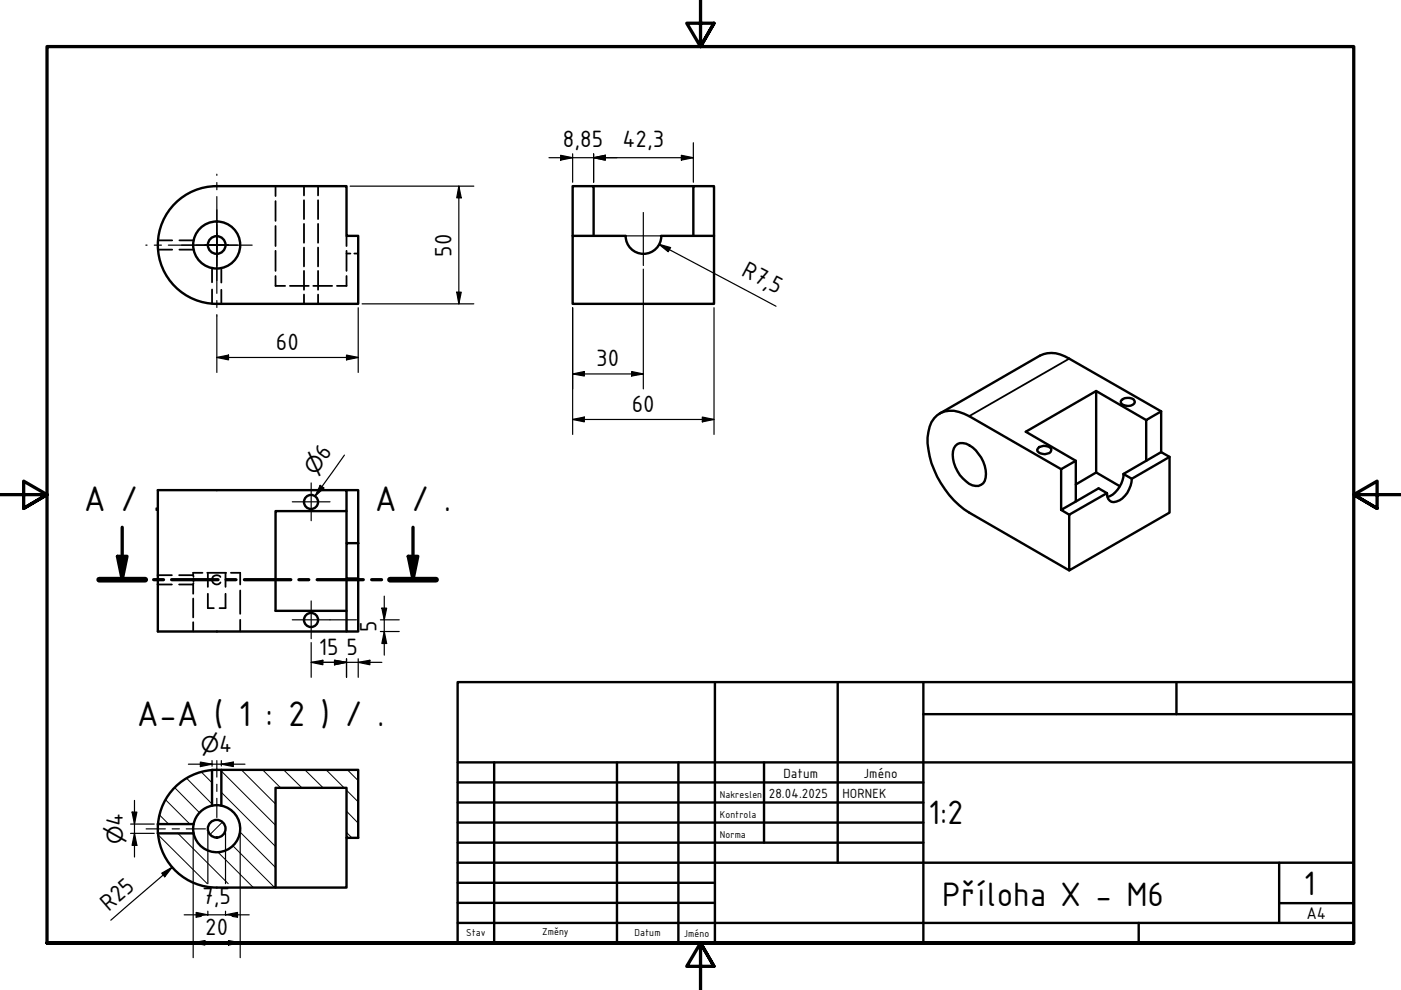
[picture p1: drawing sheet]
<svg xmlns="http://www.w3.org/2000/svg" width="297mm" height="210mm" viewBox="0 0 297 210" stroke-linecap="round" stroke-linejoin="round" font-family="sans-serif">
<g fill="none" stroke="#000" stroke-width=".21">
<path d="M33.5 177l10.4 10.4M33.8 172.8l2 1.9M35.1 169.6l5.2 5.1M37 167l5.3 5.3M37.7 176.7l10.7 10.7M39.6 165l5.4 5.5M42.7 163.7l2.3 2.3M46.9 168l11.5 11.5M46.9 163.5l11.5 11.5M47.1 174.3l-2.5 2.6M49.3 179.3l8.9 8.9M50.9 176.4l7.5 7.5"/>
<path d="M51.2 163.2l7.2 7.3M55.7 163.2l3.8 3.8M60.1 163.2l3.9 3.8M64.6 163.2l3.9 3.8M69.2 163.2l3.8 3.8M73.5 176.5l1.1 1.1M73.5 172l2.4 2.5M73.5 167.5l2.4 2.5M73.7 163.2l2.2 2.3M46.2 180.7l7.5 7.5"/>
</g>
<g fill="none" stroke="#000" stroke-width=".38">
<path d="M58.4 39.5v2.1M64.5 39.5v1.9M67.4 39.5v1.9M33.5 51h3M33.5 52.9h3M38 51h3M38 52.9h3M45 56.9v3M46.9 56.9v3M58.4 58.5v2.1h2.1M58.4 42.6v4.2M58.4 47.9v4.3"/>
<path d="M58.4 53.2v4.2M64.5 42.5v4M64.5 47.5v4M64.5 52.5v4M64.5 57.4v4M67.4 42.5v4M67.4 47.5v4M67.4 52.5v4M67.4 57.4v4M73.5 50v2.2M73.5 53.2v4.2M73.5 58.5v2.1h-2.1"/>
<path d="M73.5 53.8h.8M75.1 53.8h.8M45 61.4v3M46.9 61.4v3M61.5 60.6h4M64.5 62.5v1.9M66.4 60.6h4M67.4 62.5v1.9M33.5 122h2.9M33.5 123.9h2.9M38 122h3M38 123.9h3"/>
<path d="M41 122v.3M41 121.8v.2M41 123.9v2M41 126.9v4M41 131.9v2M41 123.6v.3M41 122.6v.7M42.9 121.4h-1.9v.2M43.9 121.4h4M44.1 125.9v3h1.2M44.1 121.4v3M46.7 122.3a.98 .98 0 0 0-1.4-.1 .98 .98 0 0 0 0 1.4 .98 .98 0 0 0 1.4-.1"/>
<path d="M47.8 125.9v3h-1.3M47.8 121.4v3M49 121.4h1.9v2.5M50.9 125.2v4.9M50.9 131.4v2.5"/>
</g>
<g fill="none" stroke="#000" stroke-width=".51">
<path d="M125.9 39.5h21.1M37.1 43.1a12.4 12.4 0 0 1 8.8-3.6h27.6v10.5h2.4v14.4h-30a12.5 12.5 0 0 1-11.5-7.7 12.5 12.5 0 0 1 2.7-13.6zM121.4 50v-10.5h4.5v10.5M132.7 50a3.8 3.8 0 0 0 3.7 3.8 3.8 3.8 0 0 0 3.8-3.8M132.7 50h-11.3v14.4h30v-14.4M140.1 50h11.3M147 50v-10.5h4.4v10.5M202.6 94.5a2.64 2.64 0 0 1 3.6 .3 7.1 7.1 0 0 1 2.6 7.2 2.14 2.14 0 0 1-3.3 .6 7.2 7.2 0 0 1-3.3-7.6zM220.3 94.8a2.22 2.22 0 0 1 2.6 .4 .85 .85 0 0 1-.8 1 1.56 1.56 0 0 1-2.2-.9zM225 99.5l-19.5-11.3a6.4 6.4 0 0 0-6-.7 5.1 5.1 0 0 0-2.7 4 16.5 16.5 0 0 0 2.7 10.9 18 18 0 0 0 6 6.3l21.2 12.2M232.4 82.9l-14.9 8.6 10.6 6.2M237.7 84.9a2.24 2.24 0 0 1 2.6-.2l.3 .6a1.83 1.83 0 0 1-2.9 .1z"/>
<path d="M243 97.7l-4.8 2.8 1.8 1M243 97.7l3.2-1.8 1.8 1-8 4.6M243 89.1l-10.6-6.2v17.3M246.2 87.2l-19.5-11.2a6.2 6.2 0 0 0-6.2-.6l-21.2 12.3M246.2 95.9v-8.7l-3.2 1.9v8.6M248 96.9v11.8l-21.3 12.2v-11.8l8-4.5M73.5 115.2h2.4v7.5h-2.4zM73.5 103.9h2.4v11.3M73.5 108.4v6.8M225 108.1v-8.6l3.1-1.8v8.6l-3.1 1.8 1.7 1M228.1 102.7l4.3-2.5 5 2.9M234.7 104.6l-1.8-1.1-4.8 2.8"/>
<path d="M238.2 100.5a5.5 5.5 0 0 1-3.4 4.9M240 101.5a5.1 5.1 0 0 1-3.8 5 1.55 1.55 0 0 1-1.5-1.9M73.5 122.7v6.8M75.9 122.7v11.2h-2.4v-4.4h-15.1v-21.1h15.1v-4.5h-40v30h40M33.5 174.7h7.5v2h-7.5zM44.9 163.3a12.5 12.5 0 0 0-11.4 11.4M44.9 170.8a5 5 0 0 0-3.8 3.9M45 163.2v7.6h1.9v-7.6h29v14.4h-2.4v-10.6h-15.1v21.2h-12.4a12.5 12.5 0 0 1-12.5-11.5M45 163.2h1.9M46.9 170.8a5 5 0 0 1 2.6 8.4 5 5 0 0 1-8.4-2.5M73.5 177.6v10.6h-15.1"/>
<circle cx="45.9" cy="51.9" r="5"/>
<circle cx="45.9" cy="51.9" r="1.87"/>
<circle cx="65.9" cy="106.4" r="1.49"/>
<circle cx="65.9" cy="131.4" r="1.49"/>
<circle cx="45.9" cy="175.7" r="1.87"/>
</g>
<path d="M226.7 76l-21.2 12.2" fill="none" stroke="#000" stroke-width=".38"/>
<g fill="none" stroke="#000" stroke-width=".7">
<path d="M24.9 118h2l-1 4.9zM25.9 111.8v11.1M86.6 118h2l-1 4.9zM87.6 111.8v11.1M21 122.9h9.8M32.6 122.9h2.1M36.4 122.9h9.8M47.9 122.9h2.1M51.8 122.9h9.9M63.4 122.9h2.1M67.2 122.9h9.8M78.8 122.9h2.1"/>
<path d="M82.7 122.9h9.8"/>
</g>
<path d="M21 122.9h9.8M82.7 122.9h9.8" fill="none" stroke="#000" stroke-width="1.2"/>
<path d="M24.9 118h2l-1 4.9zM86.6 118h2l-1 4.9z" fill="#000"/>
<path d="M148.5 -.1v10l-2.9-5h5.8l-2.9 5 2.9-5M0 104.9h10l-5-2.9v5.8l5-2.9-5 2.9M297 104.9h-10l5-2.9v5.8l-5-2.9 5 2.9M10 199.9v-190h277v190h-277h277M151.4 204.9l-2.9-5 2.9 5h-5.8l2.9-5v10" fill="none" stroke="#000" stroke-width=".7"/>
<!-- layer: Nadpis (ISO) -->
<g fill="none" stroke="#000" stroke-width=".51">
<path d="M97 144.6h190v55.3h-190zM151.6 144.6v55.3M177.6 144.6v38.3M195.8 151.4h91.2M195.8 144.6v55.3M249.4 144.6v6.8M97 165.9h98.8M97 170.2h98.8M97 174.4h98.8M97 178.7h98.8M97 161.6h190M104.8 161.6v38.3"/>
<path d="M130.8 161.6v38.3M143.8 161.6v38.3M162 161.6v17.1M97 195.7h190M97 182.9h190M97 187.2h54.6M97 191.4h54.6M241.4 195.7v4.2M271.2 191.5h15.8M271.2 182.9v12.8"/>
</g>
<g fill="none" stroke="#000" stroke-width=".25">
<path d="M74.2 39.5h26.3M97.3 39.5l.5 2.4h-1zM97.3 39.5v24.9M116.4 33.4h30.6M118.9 32.9l2.5 .5-2.5 .5zM121.4 32.6v6M125.9 33.4l2.4-.5v1zM125.9 32.6v6M144.5 32.9l2.5 .5-2.5 .5zM147 30.3v8.3M136.4 57.1v25.4M139.7 51.8l2.5 .7-.5 .9z"/>
<path d="M139.7 51.8l24.8 13.1M46 75.8l2.5-.5v1zM46 75.8h29.9M46 67v12M73.5 75.3l2.4 .5-2.4 .5zM75.9 65.2v13.8M76.8 64.4h23.7M96.8 61.9h1l-.5 2.5zM121.4 79.3l2.5-.5v.9zM121.4 79.3h15M121.4 65.2v26.9M133.9 78.8l2.5 .5-2.5 .4z"/>
<path d="M151.4 65.2v26.9M73 96.5l-6.2 8.7M121.4 88.9l2.5-.5v1zM121.4 88.9h30M148.9 88.4l2.5 .5-2.5 .5zM67.9 102.9l.8 .6-1.9 1.7zM66 136.2v7.4M70 131.4h5.6M70.9 140l2.6 .4-2.6 .5zM73.5 139.7v3.9M74.2 133.9h1.4M75.9 139.7v3.9"/>
<path d="M80.6 133.9h4M80.6 131.4h4M81 128.9h1l-.5 2.5zM81.5 133.9l.5 2.5h-1zM81.5 126.4v12.5M66 140.4l2.5-.4v.9zM66 140.4h15M75.9 140.4l2.5-.4v.9zM27.7 176.7h5M27.7 174.7h5M28 172.2h1l-.5 2.5zM28.5 176.7l.5 2.5h-1z"/>
<path d="M28.5 169.7v12M39.9 162h12M41 176.5v26.5M42.5 161.6l2.5 .4-2.5 .5zM44.1 176.5v10.9M45 161.3v1.2M46.9 162l2.6-.4v.9zM46.9 161.3v1.1M47.8 176.5v10.9M50.9 176.5v26.5M34.3 185.1l2.2-1.2-1.6 2zM36.5 183.9l-13 11.2"/>
<path d="M39.1 194h13.7M41 199.9l2.4-.5v1zM41 199.9h9.9M44 194l-2.4-.5v1l1.1-.2M44.1 193.2v.8M47.8 193.2v.8M47.9 194l2.5-.5v1l-1.2-.2M48.5 199.4l2.4 .5-2.4 .5z"/>
</g>
<g fill="#000">
<path d="M118.9 32.9l2.5 .5-2.5 .5zM125.9 33.4l2.4-.5v1zM144.5 32.9l2.5 .5-2.5 .5zM97.3 39.5l.5 2.4h-1zM139.7 51.8l2.5 .7-.5 .9zM46 75.8l2.5-.5v1zM73.5 75.3l2.4 .5-2.4 .5zM96.8 61.9h1l-.5 2.5zM121.4 79.3l2.5-.5v.9zM133.9 78.8l2.5 .5-2.5 .4zM121.4 88.9l2.5-.5v1zM148.9 88.4l2.5 .5-2.5 .5z"/>
<path d="M67.9 102.9l.8 .6-1.9 1.7zM66 140.4l2.5-.4v.9zM75.9 140.4l2.5-.4v.9zM81 128.9h1l-.5 2.5zM81.5 133.9l.5 2.5h-1zM70.9 140l2.6 .4-2.6 .5zM28 172.2h1l-.5 2.5zM28.5 176.7l.5 2.5h-1zM42.5 161.6l2.5 .4-2.5 .5zM46.9 162l2.6-.4v.9zM34.3 185.1l2.2-1.2-1.6 2zM41.6 193.5l2.5 .5-2.5 .5z"/>
<path d="M41 199.9l2.4-.5v1zM47.8 194l2.6-.5v1zM48.5 199.4l2.4 .5-2.4 .5z"/>
</g>
<!-- layer: Osa (ISO) -->
<path d="M31 175.7h4.1M36.5 175.7h1.5M39.5 175.7h4.1M46 161.3v3.5M46 166.3v1.5M46 169.3v4" fill="none" stroke="#000" stroke-width=".25"/>
<g fill="none" stroke="#000" stroke-width=".25">
<path d="M46 36.9v.3M46 38.7v1.5M30.9 52h.3M32.7 52h1.5M35.7 52h10.3h-2.6M38.5 52h15M41.6 52h8.8M46 47.6v8.8M46 44.5v15M46 41.7v10.3v-2.6M46 54.5v-2.5v10.2M48.5 52h-2.5h2.5"/>
<path d="M130.2 50h12.4M136.4 45.1v11.2M46 63.7v1.5M46 66.7v.3M62 106.4h8M66 102.4v8M62 131.4h8M66 127.4v8"/>
</g>
<g font-size="8.1">
<text x="17.8" y="108.3">A / .</text>
<text x="79.4" y="108.3">A / .</text>
<text x="29" y="153.8">A-A ( 1 : 2 ) / .</text>
</g>
<g font-size="7.7">
<text x="196.8" y="174.8">1:2</text>
<text x="199.8" y="192">Příloha X - M6</text>
<text x="276.4" y="189.7">1</text>
</g>
<g font-size="5.4">
<text x="119.3" y="31.1">8,85</text>
<text x="132" y="31.1">42,3</text>
<text x="95.7" y="54.4" transform="rotate(-90 95.7 54.4)">50</text>
<text x="157" y="58.3" transform="rotate(28 157 58.3)">R7,5</text>
<text x="58.5" y="74.2">60</text>
<text x="126.4" y="77.6">30</text>
<text x="134" y="87.3">60</text>
<text x="69.2" y="97.7" transform="rotate(-55 69.2 97.7)">6</text>
<text x="79.8" y="133.9" transform="rotate(-90 79.8 133.9)">5</text>
<text x="67.6" y="138.8">15</text>
<text x="73.5" y="138.8">5</text>
<text x="46.5" y="159.5">4</text>
<text x="26" y="175.2" transform="rotate(-90 26 175.2)">4</text>
<text x="42.9" y="191.7">7,5</text>
<text x="23.1" y="193.4" transform="rotate(-41 23.1 193.4)">R25</text>
<text x="43.5" y="198.3">20</text>
</g>
<g font-size="4.6">
<text x="66.9" y="100.9" transform="rotate(-55 66.9 100.9)">⌀</text>
<text x="42.6" y="159.5">⌀</text>
<text x="26" y="179" transform="rotate(-90 26 179)">⌀</text>
</g>
<text font-size="3.9" x="277" y="194.9">A4</text>
<g font-size="3">
<text x="166.1" y="164.9">Datum</text>
<text x="183.1" y="164.9">Jméno</text>
<text x="163" y="169.1">28.04.2025</text>
<text x="178.6" y="169.1">HORNEK</text>
</g>
<g font-size="2.3">
<text x="152.6" y="169.1">Nakreslen</text>
<text x="152.6" y="173.4">Kontrola</text>
<text x="152.6" y="177.6">Norma</text>
<text x="98.8" y="198.5">Stav</text>
<text x="114.9" y="198.3">Změny</text>
<text x="134.6" y="198.5">Datum</text>
<text x="145" y="198.6">Jméno</text>
</g>
</svg>
